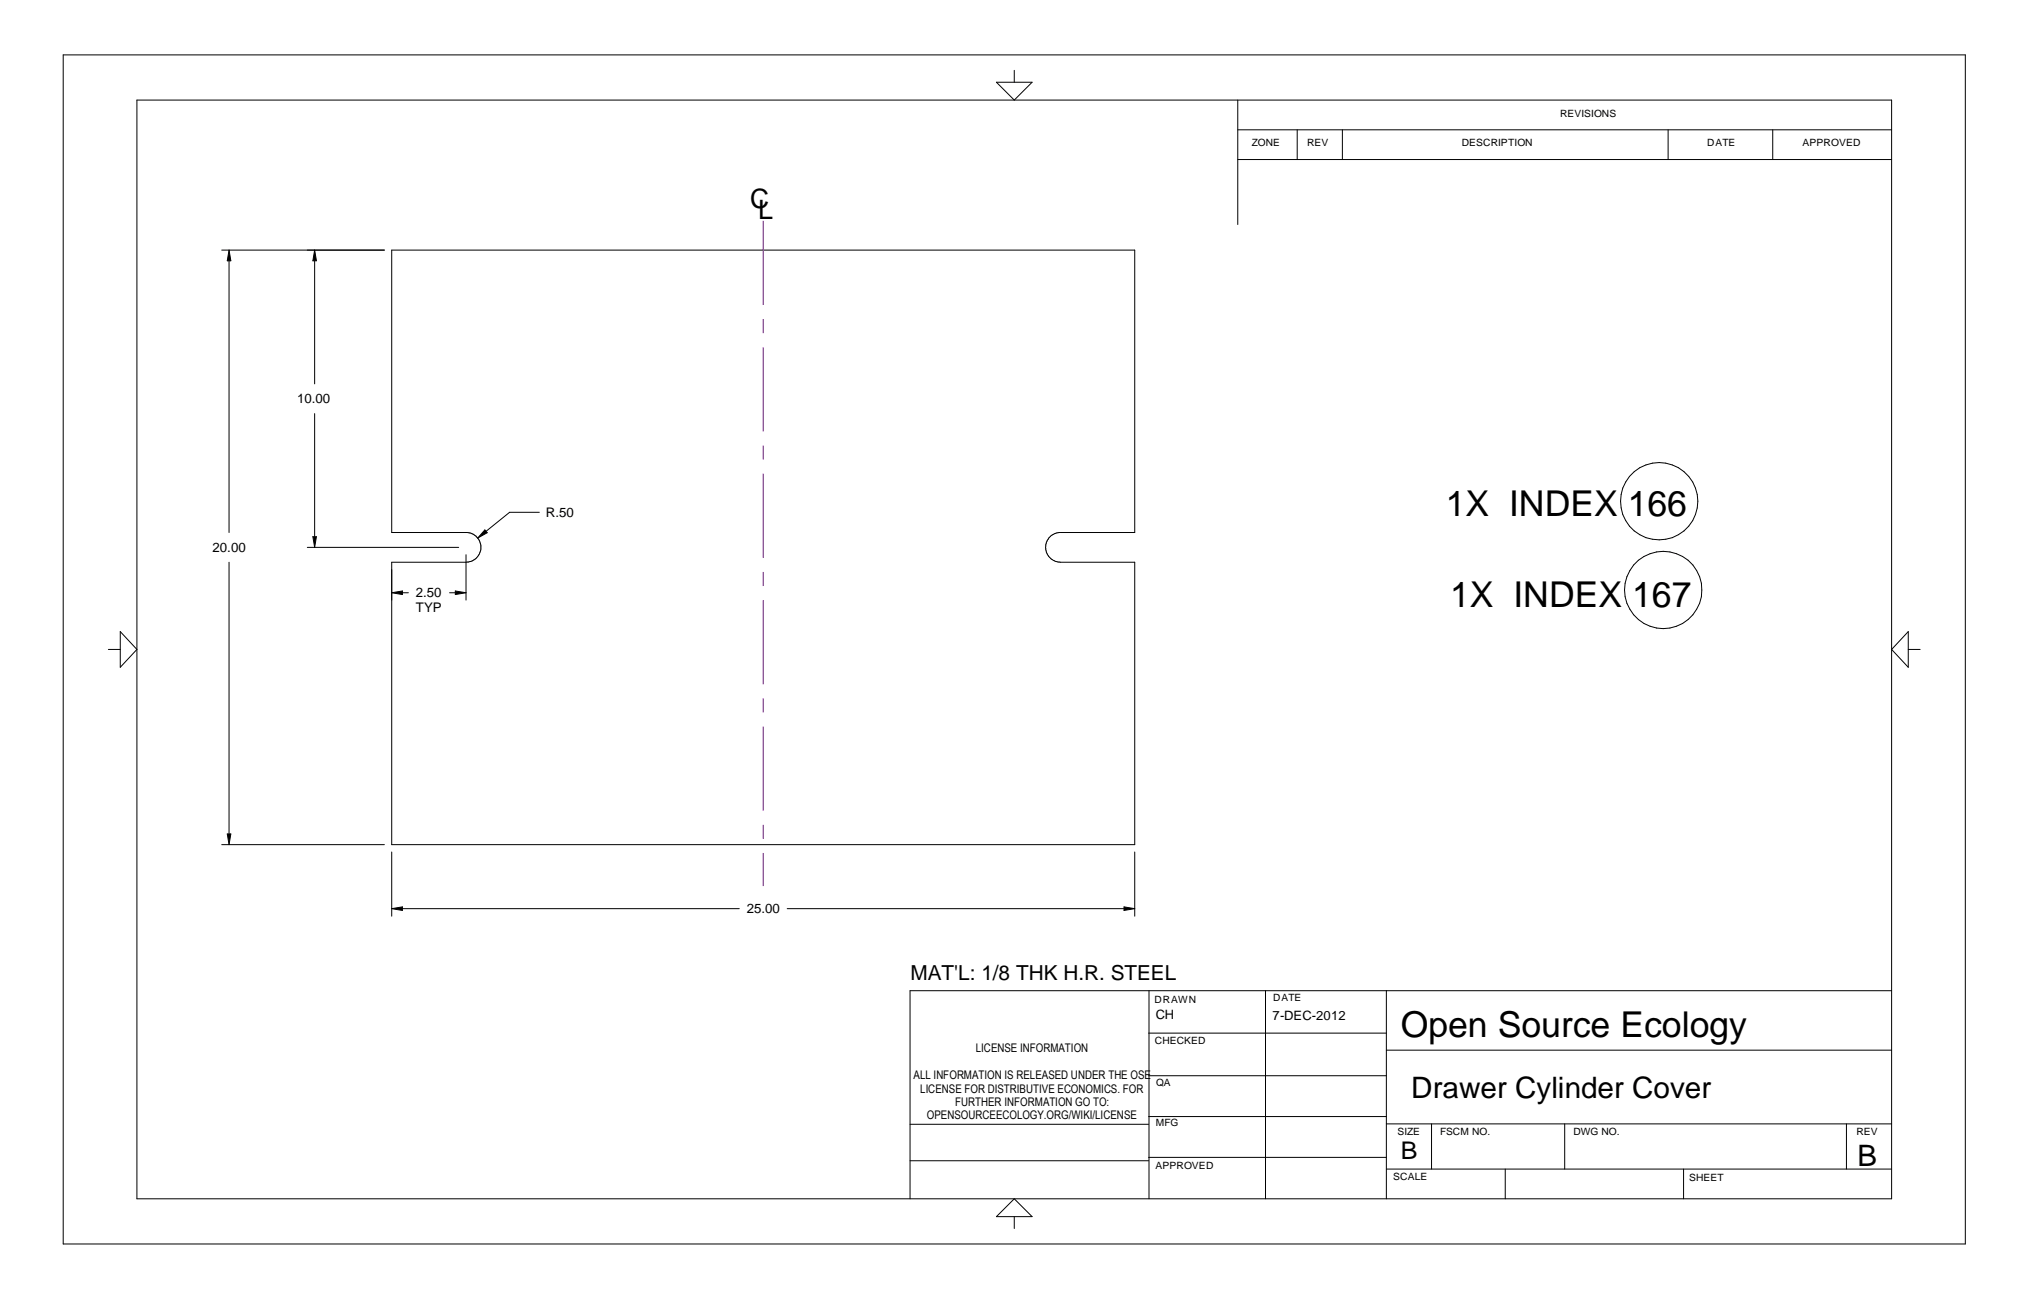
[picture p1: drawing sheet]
<svg xmlns="http://www.w3.org/2000/svg" width="432mm" height="279mm" viewBox="0 0 432 279" stroke-linecap="round" stroke-linejoin="round" font-family="sans-serif">
<g fill="none" stroke="#000" stroke-width=".21">
<path d="M13.5 11.7h406.4v254h-406.4zM212.9 17.6h7.6l-3.8 3.8zM216.7 15v2.6M29.3 21.4h374.9v234.7h-374.9zM264.5 27.7h139.7M264.5 34.1h139.7M264.5 21.4v26.6M277.2 27.7v6.4M286.8 27.7v6.4M356.4 27.7v6.4M378.8 27.7v6.4M47.4 53.4h34.7"/>
<path d="M48.9 53.4l.4 2.3h-.7zM48.9 55.7v58M67.2 53.4l.4 2.3h-.8zM67.2 55.7v26.3M83.7 53.4h158.7v60.3h-16.1a3.2 3.2 0 0 0-2.9 3.3 3.2 3.2 0 0 0 3.2 3.1h15.8v60.3h-158.7v-60.3h15.9a3.2 3.2 0 0 0 3.2-3.1 3.2 3.2 0 0 0-3-3.3h-16.1zM67.2 88.3v26.3M65.7 116.9h32.3M66.8 114.6h.8l-.4 2.3zM99.6 118.5v9.7M103.6 113.2l.5 .6-2 1.1zM115.2 109.4h-6.3l-5.1 4.1M23.2 138.7h2.5"/>
<path d="M25.7 134.9l3.6 3.8-3.6 3.8zM48.9 120.1v58M83.7 126.6l2.3-.4v.8zM86 126.6h1.2M96.1 126.6h1.2M97.3 126.2l2.3 .4-2.3 .4zM407.7 134.9v7.6l-3.5-3.8zM407.7 138.7h2.6M48.6 178.1h.7l-.4 2.3zM47.4 180.4h34.7M83.7 182v13.7M83.7 194.1l2.3-.4v.8z"/>
<path d="M86 194.1h71.9M168.2 194.1h72M240.2 193.7l2.2 .4-2.2 .4zM242.4 182v13.7M245.5 211.6v44.5M270.4 211.6v44.5M296.2 211.6v44.5M404.2 211.6h-209.8v44.5M245.4 229.8h50.8M245.4 220.7h50.8M245.4 238.5h50.8M296.2 224.3h108"/>
<path d="M194.4 247.9h51M194.4 240.2h51M216.7 256.1l3.8 3.8h-7.6zM216.7 259.9v2.5M245.4 247.2h50.8M296.2 249.7h108M296.2 240.1h108M305.9 240.1v9.6M321.6 249.7v6.4M334.3 240.1v9.6M359.7 249.7v6.4M394.5 240.1v9.6"/>
<circle cx="354.5" cy="107.1" r="8.3"/>
<circle cx="355.4" cy="126" r="8.3"/>
</g>
<path d="M48.6 53.5h.7v2.2h-.7zM66.9 53.5h.7v2.2h-.7zM66.8 114.6h.8v2.3h-.8zM102.1 113.2h2v1.7h-2zM83.7 126.3h2.3v.7h-2.3zM97.3 126.3h2.3v.7h-2.3zM48.6 178.1h.7v2.3h-.7zM83.7 193.8h2.3v.7h-2.3zM240.2 193.8h2.2v.7h-2.2z" fill="#000"/>
<path d="M163.1 47.2v142.1" fill="none" stroke="#801196" stroke-width=".21" stroke-dasharray="18 3 3 3" stroke-linecap="butt"/>
<g font-size="7.6">
<text x="308.9" y="110.3">1X INDEX 166</text>
<text x="309.8" y="129.6">1X INDEX 167</text>
<text x="299.3" y="221.5">Open Source Ecology</text>
</g>
<g font-size="6.3">
<text x="301.5" y="234.5">Drawer Cylinder Cover</text>
<text x="396.9" y="249">B</text>
</g>
<g font-size="5.7">
<text x="160.3" y="44.4">C</text>
<text x="162" y="46.7">L</text>
</g>
<text font-size="5.2" x="299.3" y="247.6">B</text>
<text font-size="4.4" x="194.5" y="209.3">MAT'L: 1/8 THK H.R. STEEL</text>
<g font-size="2.8">
<text x="63.5" y="86.1">10.00</text>
<text x="116.6" y="110.4">R.50</text>
<text x="45.4" y="117.9">20.00</text>
<text x="88.9" y="127.6">2.50</text>
<text x="88.9" y="130.7">TYP</text>
<text x="159.6" y="195">25.00</text>
<text x="246.9" y="217.7">CH</text>
<text x="271.9" y="217.9">7-DEC-2012</text>
</g>
<g font-size="2.5">
<text x="208.5" y="224.7">LICENSE INFORMATION</text>
<text x="195.2" y="230.5">ALL INFORMATION IS RELEASED UNDER THE OSE</text>
<text x="196.6" y="233.4">LICENSE FOR DISTRIBUTIVE ECONOMICS. FOR</text>
<text x="198" y="239.1">OPENSOURCEECOLOGY.ORG/WIKI/LICENSE</text>
<text x="204.1" y="236.2">FURTHER INFORMATION GO TO:</text>
</g>
<g font-size="2.1">
<text x="333.4" y="25">REVISIONS</text>
<text x="267.5" y="31.2">ZONE</text>
<text x="279.3" y="31.2">REV</text>
<text x="312.3" y="31.2">DESCRIPTION</text>
<text x="364.7" y="31.2">DATE</text>
<text x="385.1" y="31.2">APPROVED</text>
<text x="246.7" y="214.2">DRAWN</text>
<text x="272" y="213.9">DATE</text>
<text x="246.8" y="223.1">CHECKED</text>
<text x="247" y="231.9">QA</text>
<text x="247" y="240.6">MFG</text>
<text x="298.6" y="242.4">SIZE</text>
<text x="307.7" y="242.4">FSCM NO.</text>
<text x="336.2" y="242.4">DWG NO.</text>
<text x="396.6" y="242.4">REV</text>
<text x="246.9" y="249.6">APPROVED</text>
<text x="297.7" y="252.1">SCALE</text>
<text x="360.9" y="252.2">SHEET</text>
</g>
</svg>
